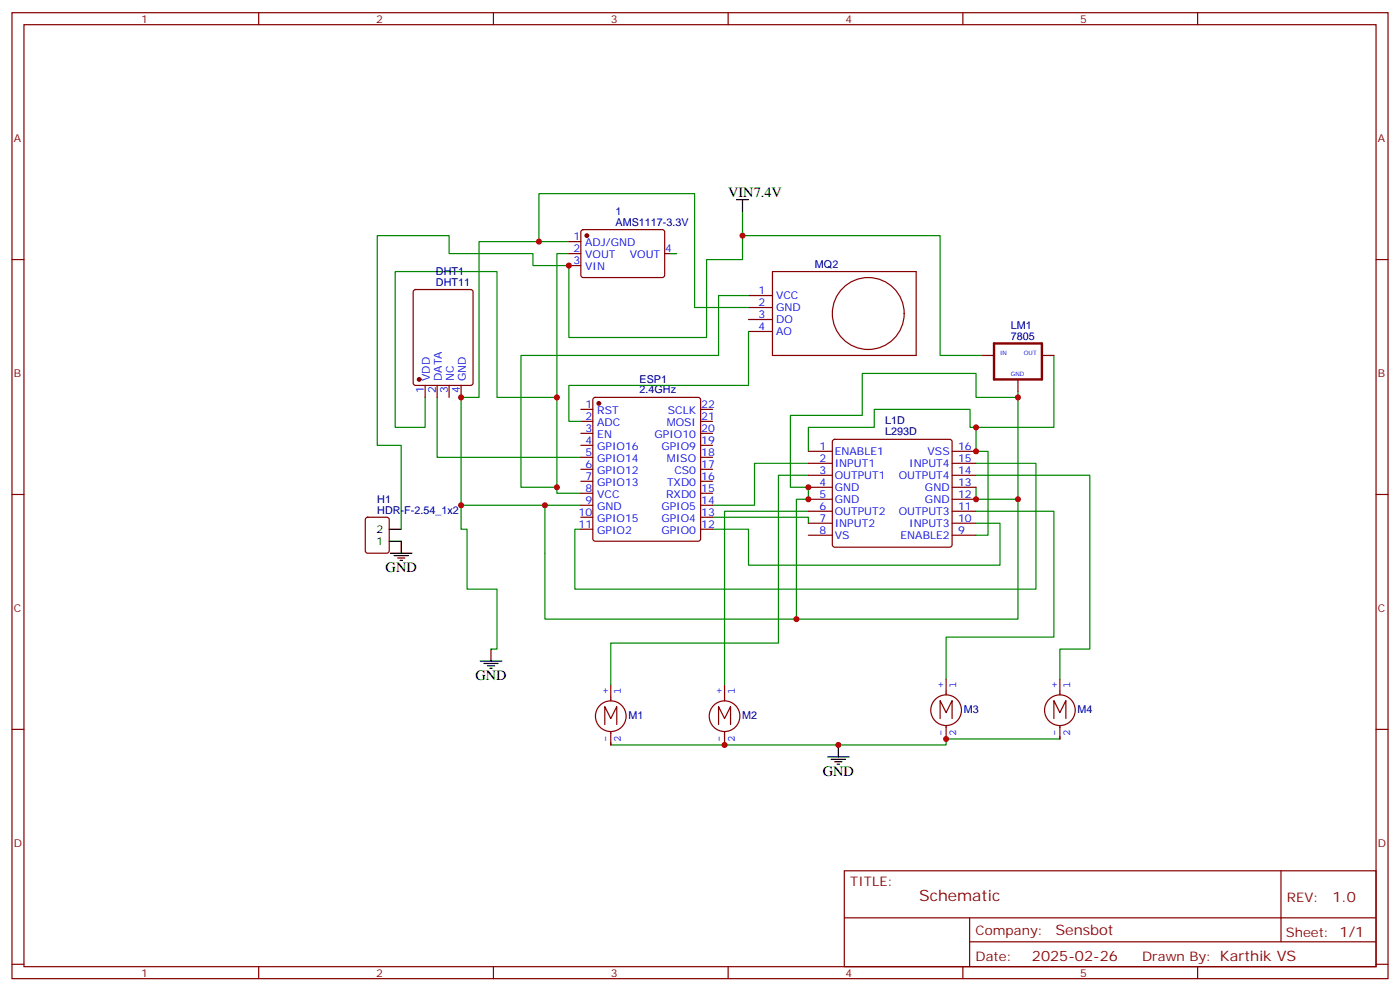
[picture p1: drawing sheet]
<svg xmlns="http://www.w3.org/2000/svg" width="412mm" height="292mm" viewBox="0 0 412 292" stroke-linecap="round" stroke-linejoin="round" font-family="sans-serif">
<g fill="none" stroke="#870000" stroke-width=".35">
<path d="M3.5 3.7h405.4v284.4h-405.4zM7.1 7.3h398.2v277.3h-398.2zM76.2 3.7v3.6M145.3 3.7v3.6M214.5 3.7v3.6M283.6 3.7v3.6M352.8 3.7v3.6M3.5 76.4h3.6M167.6 71.1h3.5M167.6 74.6h3.5M167.6 78.2h3.5M171.3 67.8l.5-.2h23.6l.4 .7-.1 13-.6 .4-23.6-.1-.4-.6v-12.7z"/>
<path d="M195.8 74.6h3.5M227.5 79.9h42.4v24.7h-42.4zM405.3 76.4h3.6M121.9 85.4l.5-.2h16.2l.7 .5v27l-.4 .7-16.5 .1-.6-.5-.1-27.1zM220.5 87h7M220.5 90.5h7M220.5 94.1h7M220.5 97.6h7M125.2 113.5v3.5M128.8 113.5v3.5M132.3 113.5v3.5M135.8 113.5v3.5"/>
<path d="M174.9 117.2l.4-.2h30.4l.5 .2 .2 .5v40.9l-.3 .5-.4 .2h-30.4l-.5-.2-.2-.5v-40.9zM289.3 104.6h3.5M299.9 111.7v3.5M306.9 104.6h3.5M171.1 120.5h3.5M171.1 124h3.5M171.1 127.6h3.5M171.1 131.1h3.5M171.1 134.6h3.5M171.1 138.1h3.5M206.4 120.5h3.5M206.4 124h3.5"/>
<path d="M206.4 127.6h3.5M206.4 131.1h3.5M206.4 134.6h3.5M206.4 138.1h3.5M238.1 132.9h7.1M238.1 136.4h7.1M238.1 139.9h7.1M245.4 129.5l.5-.2h33.9l.5 .2 .2 .5v30.4l-.3 .5-.4 .2h-33.9l-.5-.3-.2-.4v-30.4zM280.5 132.9h7M280.5 136.4h7M280.5 139.9h7M3.5 145.6h3.6"/>
<path d="M107.8 152.5l.5-.2h5.6l.7 .4 .1 9.4-.5 .7h-5.9l-.6-.4-.1-9.4zM171.1 141.7h3.5M171.1 145.2h3.5M171.1 148.7h3.5M171.1 152.3h3.5M171.1 155.8h3.5M206.4 141.7h3.5M206.4 145.2h3.5M206.4 148.7h3.5M206.4 152.3h3.5M206.4 155.8h3.5M238.1 143.4h7.1"/>
<path d="M238.1 147h7.1M238.1 150.5h7.1M238.1 154h7.1M238.1 157.6h7.1M280.5 143.4h7M280.5 147h7M280.5 150.5h7M280.5 154h7M280.5 157.6h7M405.3 145.6h3.6M278.7 199.9v4.6M312.2 199.9v4.6"/>
<path d="M3.5 214.7h3.6M178.2 213.3v-5.3l1.7 3.5 1.8-3.5v5.3M179.9 201.6v4.7M179.9 215.3v4M184.4 210.8a4.5 4.5 0 0 0-6.5-4 4.5 4.5 0 0 0-.8 7.6 4.5 4.5 0 0 0 7.2-2.6l.1-.8M211.7 213.3v-5.3l1.7 3.5 1.8-3.5v5.3M213.4 201.6v4.7M213.4 215.3v4M217.9 210.8a4.5 4.5 0 0 0-6.4-4 4.5 4.5 0 0 0-.9 7.6 4.5 4.5 0 0 0 7.2-2.6l.1-.8M276.9 211.5v-5.3l1.8 3.6 1.8-3.6v5.3M278.7 213.6v3.9M283.2 209.1a4.5 4.5 0 0 0-6.5-4.1 4.5 4.5 0 0 0-.8 7.6 4.5 4.5 0 0 0 7.2-2.6l.1-.7"/>
<path d="M310.4 211.5v-5.3l1.8 3.6 1.8-3.6v5.3M312.2 213.6v3.9M316.7 209.1a4.5 4.5 0 0 0-6.5-4.1 4.5 4.5 0 0 0-.8 7.6 4.5 4.5 0 0 0 7.2-2.6l.1-.7M405.3 214.7h3.6M248.7 256.3h156.6v28.3h-156.6zM377.3 256.4v20.8M248.7 270.2h156.5M285.6 277.2h119.6M285.6 270.2v14.1M3.5 283.8h3.6M76.2 284.6v3.5M145.3 284.6v3.5"/>
<path d="M214.5 284.6v3.5M283.6 284.6v3.5M352.8 284.6v3.5M405.3 283.8h3.6"/>
<circle cx="255.8" cy="92.3" r="10.6"/>
</g>
<g fill="none" stroke="#008700" stroke-width=".35">
<path d="M158.7 71.1v-14.1h45.9v33.5h15.9M167.6 71.1h-26.5v45.9h-5.3v38.8h1.8v17.6h8.8v17.7h-1.8M167.6 74.6h-3.6v70.6h7.1M197.6 74.6h1.7M218.7 62.3v7.1M220.5 87h-8.8v17.6h-58.2v38.8h10.5M220.5 97.6v15.9h-52.9v10.5h3.5M125.2 117v8.8h-8.8v-45.9h30v37.1h17.6M128.8 117v17.6h42.3M289.3 104.6h-12.4v-35.2h-58.2v7h-10.6v22.9h-40.5v-21.1h-10.6v-3.6h-24.7v-5.2h-21.2v61.7h7.1v24.7M299.9 117h-12.4v-7.1h-33.5v12.4h-21.2v21.1h5.3v3.6h-3.5v35.2h-74.1v-33.5h10.6M299.9 115.2v31.8h-12.4v-3.6"/>
<path d="M310.4 104.6v21.2h-22.9v7.1h3.5v24.7h-3.5M238.1 139.9h-8.8v49.4h-49.4v12.3M238.1 136.4h-15.9v12.3h-12.3M287.5 139.9h33.5v51.2h-8.8v8.8M287.5 125.8h-1.7v-5.3h-28.3v5.3h-19.4v7.1M287.5 136.4h17.7v37h-135.9v-17.6h1.8M135.8 148.7h24.7M209.9 152.3h28.2v1.7M238.1 150.5h-24.7v51.1M287.5 150.5h22.9v37h-31.7v12.4M287.5 154h7.1v12.4h-74.1v-10.6h-10.6M299.9 147v35.2h-65.3"/>
<path d="M312.2 217.5h-33.5v1.8h-98.8"/>
</g>
<g fill="none" stroke="#000" stroke-width=".35">
<path d="M217 58.8h3.5M218.7 58.8v3.5M114.7 159.3h3.5v3.5M114.7 155.8h3.5M115 162.8h6.4M116.1 163.5h4.2M117.1 164.3h2.1M117.8 165h.7M141.5 194.6h6.3M142.5 195.3h4.3M143.6 196h2.1M144.3 196.7h.7"/>
<path d="M144.6 191.1v3.5M246.9 219.3v3.5M243.8 222.8h6.3M244.8 223.5h4.3M245.9 224.2h2.1M246.6 224.9h.7"/>
</g>
<path d="M292.8 101.1h14.1v10.6h-14.1z" fill="none" stroke="#870000" stroke-width=".71"/>
<g fill="#870000" stroke="#870000" stroke-width=".35">
<circle cx="172.9" cy="69.4" r=".53"/>
<circle cx="176.4" cy="118.7" r=".53"/>
<circle cx="123.5" cy="111.7" r=".53"/>
</g>
<g fill="#c00">
<circle cx="218.7" cy="69.4" r=".88"/>
<circle cx="278.7" cy="217.5" r=".88"/>
<circle cx="287.5" cy="125.8" r=".88"/>
<circle cx="287.5" cy="132.9" r=".88"/>
<circle cx="234.6" cy="182.2" r=".88"/>
<circle cx="299.9" cy="147" r=".88"/>
<circle cx="287.5" cy="147" r=".88"/>
<circle cx="238.1" cy="147" r=".88"/>
<circle cx="238.1" cy="143.4" r=".88"/>
<circle cx="299.9" cy="117" r=".88"/>
<circle cx="164" cy="117" r=".88"/>
<circle cx="213.4" cy="219.3" r=".88"/>
<circle cx="246.9" cy="219.3" r=".88"/>
<circle cx="164" cy="143.4" r=".88"/>
<circle cx="158.8" cy="71.1" r=".88"/>
<circle cx="160.5" cy="148.7" r=".88"/>
<circle cx="135.8" cy="148.7" r=".88"/>
<circle cx="135.8" cy="117" r=".88"/>
<circle cx="167.6" cy="78.2" r=".88"/>
</g>
<text font-size="4.6" fill="#800" x="270.8" y="265.4">Schematic</text>
<g font-size="4.2">
<text x="214.5" y="58.1">VIN7.4V</text>
<text x="113.6" y="168.5">GND</text>
<text x="140.1" y="200.2">GND</text>
<text x="242.4" y="228.5">GND</text>
</g>
<g font-size="4.2" fill="#800">
<text x="392.5" y="265.6">1.0</text>
<text x="310.9" y="275.2">Sensbot</text>
<text x="304" y="283">2025-02-26</text>
</g>
<g font-size="3.9" fill="#800">
<text x="250.5" y="260.9">TITLE:</text>
<text x="379.1" y="265.6">REV:</text>
<text x="287.4" y="275.1">Company:</text>
<text x="378.7" y="275.7">Sheet: 1/1</text>
<text x="287.4" y="282.8">Date:</text>
<text x="336.4" y="282.9">Drawn By: Karthik VS</text>
</g>
<g font-size="3.2" fill="#800">
<text x="41.6" y="6.7">1</text>
<text x="110.8" y="6.7">2</text>
<text x="179.9" y="6.7">3</text>
<text x="249.1" y="6.7">4</text>
<text x="318.2" y="6.7">5</text>
<text x="4.1" y="41.8">A</text>
<text x="405.9" y="41.8">A</text>
<text x="4.1" y="111">B</text>
<text x="405.9" y="111">B</text>
<text x="4.1" y="180.1">C</text>
<text x="405.9" y="180.1">C</text>
<text x="4.1" y="249.3">D</text>
<text x="405.9" y="249.3">D</text>
<text x="41.6" y="287.5">1</text>
<text x="110.8" y="287.5">2</text>
<text x="179.9" y="287.5">3</text>
<text x="249.1" y="287.5">4</text>
<text x="318.2" y="287.5">5</text>
</g>
<g font-size="3.2" fill="#000080">
<text x="181.3" y="63.2">1</text>
<text x="181.3" y="66.4">AMS1117-3.3V</text>
<text x="128.4" y="80.9">DHT1</text>
<text x="240.1" y="78.9">MQ2</text>
<text x="128.4" y="84.2">DHT11</text>
<text x="297.8" y="100">7805</text>
<text x="297.8" y="96.9">LM1</text>
<text x="188.4" y="112.6">ESP1</text>
<text x="188.4" y="115.8">2.4GHz</text>
<text x="260.7" y="124.9">L1D</text>
<text x="260.7" y="128.2">L293D</text>
<text x="111.1" y="148">H1</text>
<text x="111.1" y="151.2">HDR-F-2.54_1x2</text>
<text x="283.9" y="209.8">M3</text>
<text x="317.4" y="209.8">M4</text>
<text x="185.1" y="211.6">M1</text>
<text x="218.7" y="211.6">M2</text>
</g>
<g font-size="3.2" fill="#00f">
<text x="168.9" y="70.8">1</text>
<text x="168.9" y="74.3">2</text>
<text x="168.9" y="77.8">3</text>
<text x="172.4" y="72.5">ADJ/GND</text>
<text x="172.4" y="76.1">VOUT</text>
<text x="185.5" y="76.1">VOUT</text>
<text x="196" y="74.3">4</text>
<text x="172.4" y="79.6">VIN</text>
<text x="223.4" y="86.6">1</text>
<text x="228.6" y="88.1">VCC</text>
<text x="223.4" y="90.2">2</text>
<text x="223.4" y="93.7">3</text>
<text x="228.6" y="91.6">GND</text>
<text x="228.6" y="95.1">DO</text>
<text x="223.4" y="97.2">4</text>
<text x="228.6" y="98.6">AO</text>
<text x="126.6" y="112.1" transform="rotate(-90 126.6 112.1)">VDD</text>
<text x="130.2" y="112.1" transform="rotate(-90 130.2 112.1)">DATA</text>
<text x="133.7" y="112.1" transform="rotate(-90 133.7 112.1)">NC</text>
<text x="137.2" y="112.1" transform="rotate(-90 137.2 112.1)">GND</text>
<text x="124.9" y="115.6" transform="rotate(-90 124.9 115.6)">1</text>
<text x="128.4" y="115.6" transform="rotate(-90 128.4 115.6)">2</text>
<text x="131.9" y="115.6" transform="rotate(-90 131.9 115.6)">3</text>
<text x="135.5" y="115.6" transform="rotate(-90 135.5 115.6)">4</text>
<text x="172.4" y="120.2">1</text>
<text x="172.4" y="123.7">2</text>
<text x="175.9" y="121.9">RST</text>
<text x="175.9" y="125.4">ADC</text>
<text x="196.4" y="125.4">MOSI</text>
<text x="196.7" y="121.9">SCLK</text>
<text x="206.6" y="123.7">21</text>
<text x="206.6" y="120.2">22</text>
<text x="172.4" y="127.2">3</text>
<text x="172.4" y="130.7">4</text>
<text x="175.9" y="129">EN</text>
<text x="192.8" y="129">GPIO10</text>
<text x="206.6" y="130.7">19</text>
<text x="206.6" y="127.2">20</text>
<text x="172.4" y="134.3">5</text>
<text x="172.4" y="137.8">6</text>
<text x="175.9" y="132.5">GPIO16</text>
<text x="175.9" y="136">GPIO14</text>
<text x="194.8" y="132.5">GPIO9</text>
<text x="196.4" y="136">MISO</text>
<text x="206.6" y="137.8">17</text>
<text x="206.6" y="134.3">18</text>
<text x="241.4" y="132.5">1</text>
<text x="241.4" y="136">2</text>
<text x="245.9" y="133.9">ENABLE1</text>
<text x="245.9" y="137.4">INPUT1</text>
<text x="267.8" y="137.4">INPUT4</text>
<text x="273.2" y="133.9">VSS</text>
<text x="282.2" y="136">15</text>
<text x="282.2" y="132.5">16</text>
<text x="172.4" y="141.3">7</text>
<text x="175.9" y="139.6">GPIO12</text>
<text x="175.9" y="143.1">GPIO13</text>
<text x="196.5" y="143.1">TXD0</text>
<text x="198.7" y="139.6">CS0</text>
<text x="206.6" y="141.3">16</text>
<text x="241.4" y="139.6">3</text>
<text x="241.4" y="143.1">4</text>
<text x="245.9" y="141">OUTPUT1</text>
<text x="264.8" y="141">OUTPUT4</text>
<text x="282.2" y="143.1">13</text>
<text x="282.2" y="139.6">14</text>
<text x="172.4" y="144.9">8</text>
<text x="172.4" y="148.4">9</text>
<text x="175.9" y="146.6">VCC</text>
<text x="196.2" y="146.6">RXD0</text>
<text x="206.6" y="148.4">14</text>
<text x="206.6" y="144.9">15</text>
<text x="241.4" y="146.6">5</text>
<text x="245.9" y="144.5">GND</text>
<text x="245.9" y="148">GND</text>
<text x="272.5" y="148">GND</text>
<text x="272.5" y="144.5">GND</text>
<text x="282.2" y="146.6">12</text>
<text x="170.4" y="151.9">10</text>
<text x="170.4" y="155.4">11</text>
<text x="175.9" y="150.1">GND</text>
<text x="175.9" y="153.7">GPIO15</text>
<text x="194.8" y="153.7">GPIO4</text>
<text x="194.8" y="150.1">GPIO5</text>
<text x="206.6" y="155.4">12</text>
<text x="206.6" y="151.9">13</text>
<text x="241.4" y="150.1">6</text>
<text x="241.4" y="153.7">7</text>
<text x="245.9" y="151.6">OUTPUT2</text>
<text x="245.9" y="155.1">INPUT2</text>
<text x="264.8" y="151.6">OUTPUT3</text>
<text x="267.8" y="155.1">INPUT3</text>
<text x="282.2" y="153.7">10</text>
<text x="282.2" y="150.1">11</text>
<text x="175.9" y="157.2">GPIO2</text>
<text x="194.8" y="157.2">GPIO0</text>
<text x="241.4" y="157.2">8</text>
<text x="245.9" y="158.6">VS</text>
<text x="265.2" y="158.6">ENABLE2</text>
<text x="282.2" y="157.2">9</text>
<text x="278" y="202.6" transform="rotate(-90 278 202.6)">+</text>
<text x="281.7" y="202.6" transform="rotate(-90 281.7 202.6)">1</text>
<text x="311.5" y="202.6" transform="rotate(-90 311.5 202.6)">+</text>
<text x="315.2" y="202.6" transform="rotate(-90 315.2 202.6)">1</text>
<text x="179.2" y="204.4" transform="rotate(-90 179.2 204.4)">+</text>
<text x="182.9" y="204.4" transform="rotate(-90 182.9 204.4)">1</text>
<text x="212.7" y="204.4" transform="rotate(-90 212.7 204.4)">+</text>
<text x="216.4" y="204.4" transform="rotate(-90 216.4 204.4)">1</text>
<text x="179.2" y="218.5" transform="rotate(-90 179.2 218.5)">-</text>
<text x="182.9" y="218.5" transform="rotate(-90 182.9 218.5)">2</text>
<text x="212.7" y="218.5" transform="rotate(-90 212.7 218.5)">-</text>
<text x="216.4" y="218.5" transform="rotate(-90 216.4 218.5)">2</text>
<text x="278" y="216.7" transform="rotate(-90 278 216.7)">-</text>
<text x="281.7" y="216.7" transform="rotate(-90 281.7 216.7)">2</text>
<text x="311.5" y="216.7" transform="rotate(-90 311.5 216.7)">-</text>
<text x="315.2" y="216.7" transform="rotate(-90 315.2 216.7)">2</text>
</g>
<g font-size="3.2">
<text x="110.9" y="160.4">1</text>
<text x="110.9" y="156.8">2</text>
</g>
<g font-size="1.8" fill="#00f">
<text x="294.6" y="104.6">IN</text>
<text x="301.6" y="104.6">OUT</text>
<text x="297.7" y="110.6">GND</text>
</g>
</svg>
